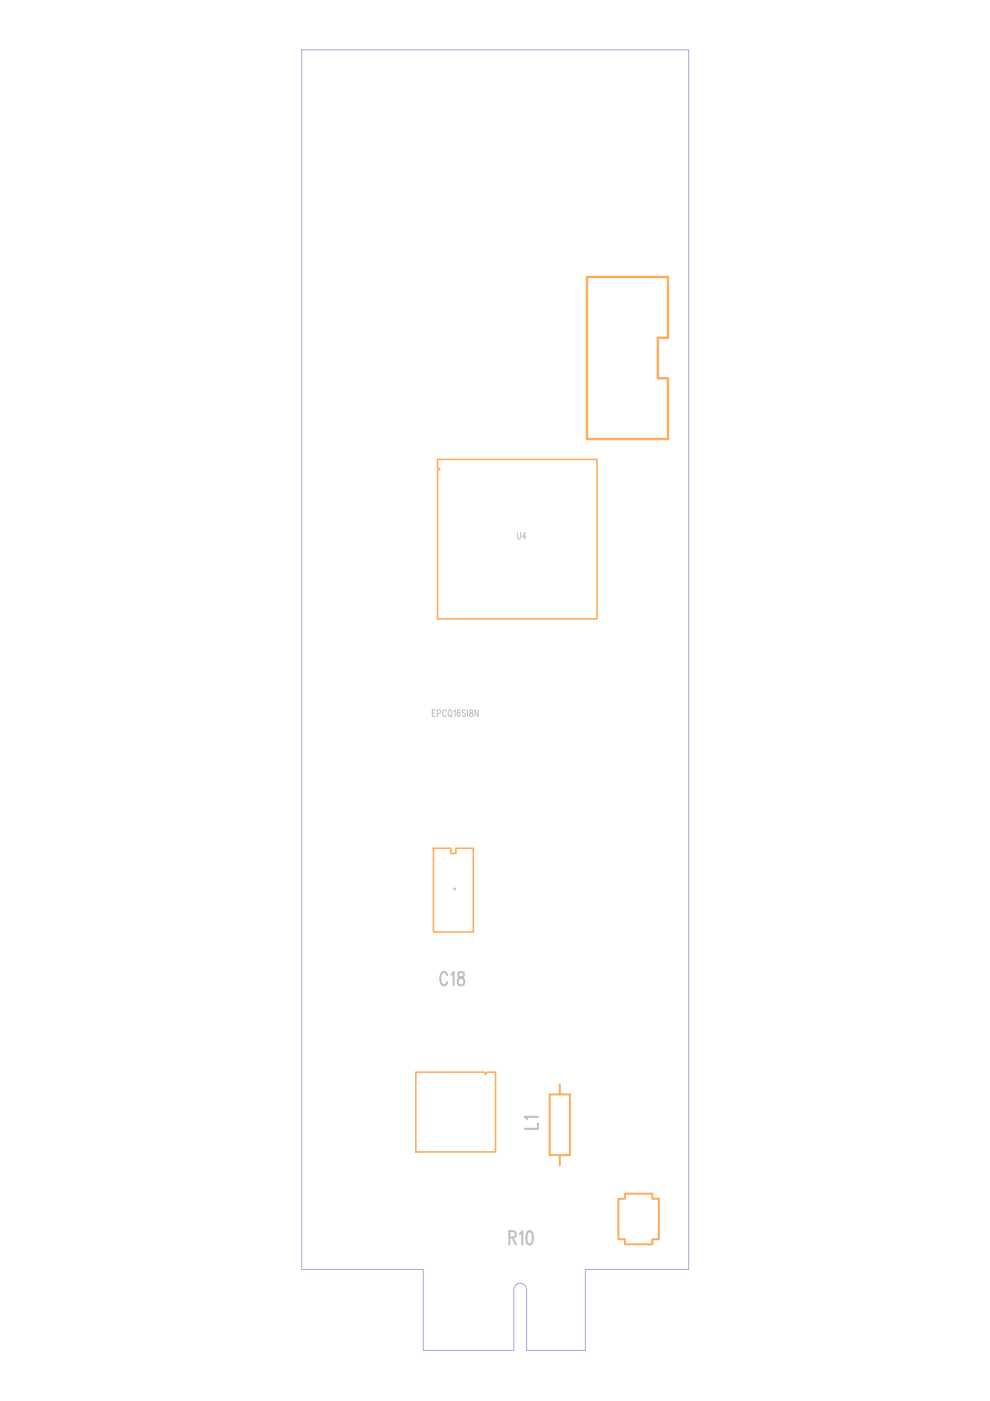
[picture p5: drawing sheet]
<svg xmlns="http://www.w3.org/2000/svg" width="210mm" height="297mm" viewBox="0 0 210 297" stroke-linecap="round" stroke-linejoin="round" font-family="sans-serif">
<path d="M64 10.6h82v258.5h-21.9v17.2h-12.5v-12.9a1.35 1.35 0 0 0-1.3-1.3 1.35 1.35 0 0 0-1.4 1.3v12.9h-19.2v-17.2h-25.7z" fill="none" stroke="#aaaad4" stroke-width=".21"/>
<path d="M92.8 97.4h33.8v33.8h-33.8v-31.4l.5-.3-.5-.2zM91.9 179.8h3.7v1.2h1.1v-1.2h3.7v17.8h-8.5z" fill="none" stroke="#ffad5b" stroke-width=".34"/>
<path d="M124.4 58.7h17.2v12.9h-2.1v8.6h2.1v12.9h-17.2z" fill="none" stroke="#ffad5b" stroke-width=".52"/>
<path d="M131.1 254.2h1.4v-1.1h5.8v1.1h1.4v8.5h-1.4v1.1h-5.8v-1.1h-1.4z" fill="none" stroke="#ffad5b" stroke-width=".43"/>
<text font-size="22.6" fill="#ffad5b" x="85.3" y="243.9">U5 L1</text>
<g font-size="4.3" fill="#c0c0c0">
<text x="93.4" y="208.9">C18</text>
<text x="114.1" y="239.3" transform="rotate(-90 114.1 239.3)">L1</text>
<text x="108" y="263.9">R10</text>
</g>
<g font-size="2.1" fill="#c0c0c0">
<text x="109.7" y="114.3">U4</text>
<text x="91.7" y="151.9">EPCQ16SI8N</text>
</g>
<text font-size=".6" fill="#c0c0c0" x="96.1" y="188.7">Y1</text>
</svg>
